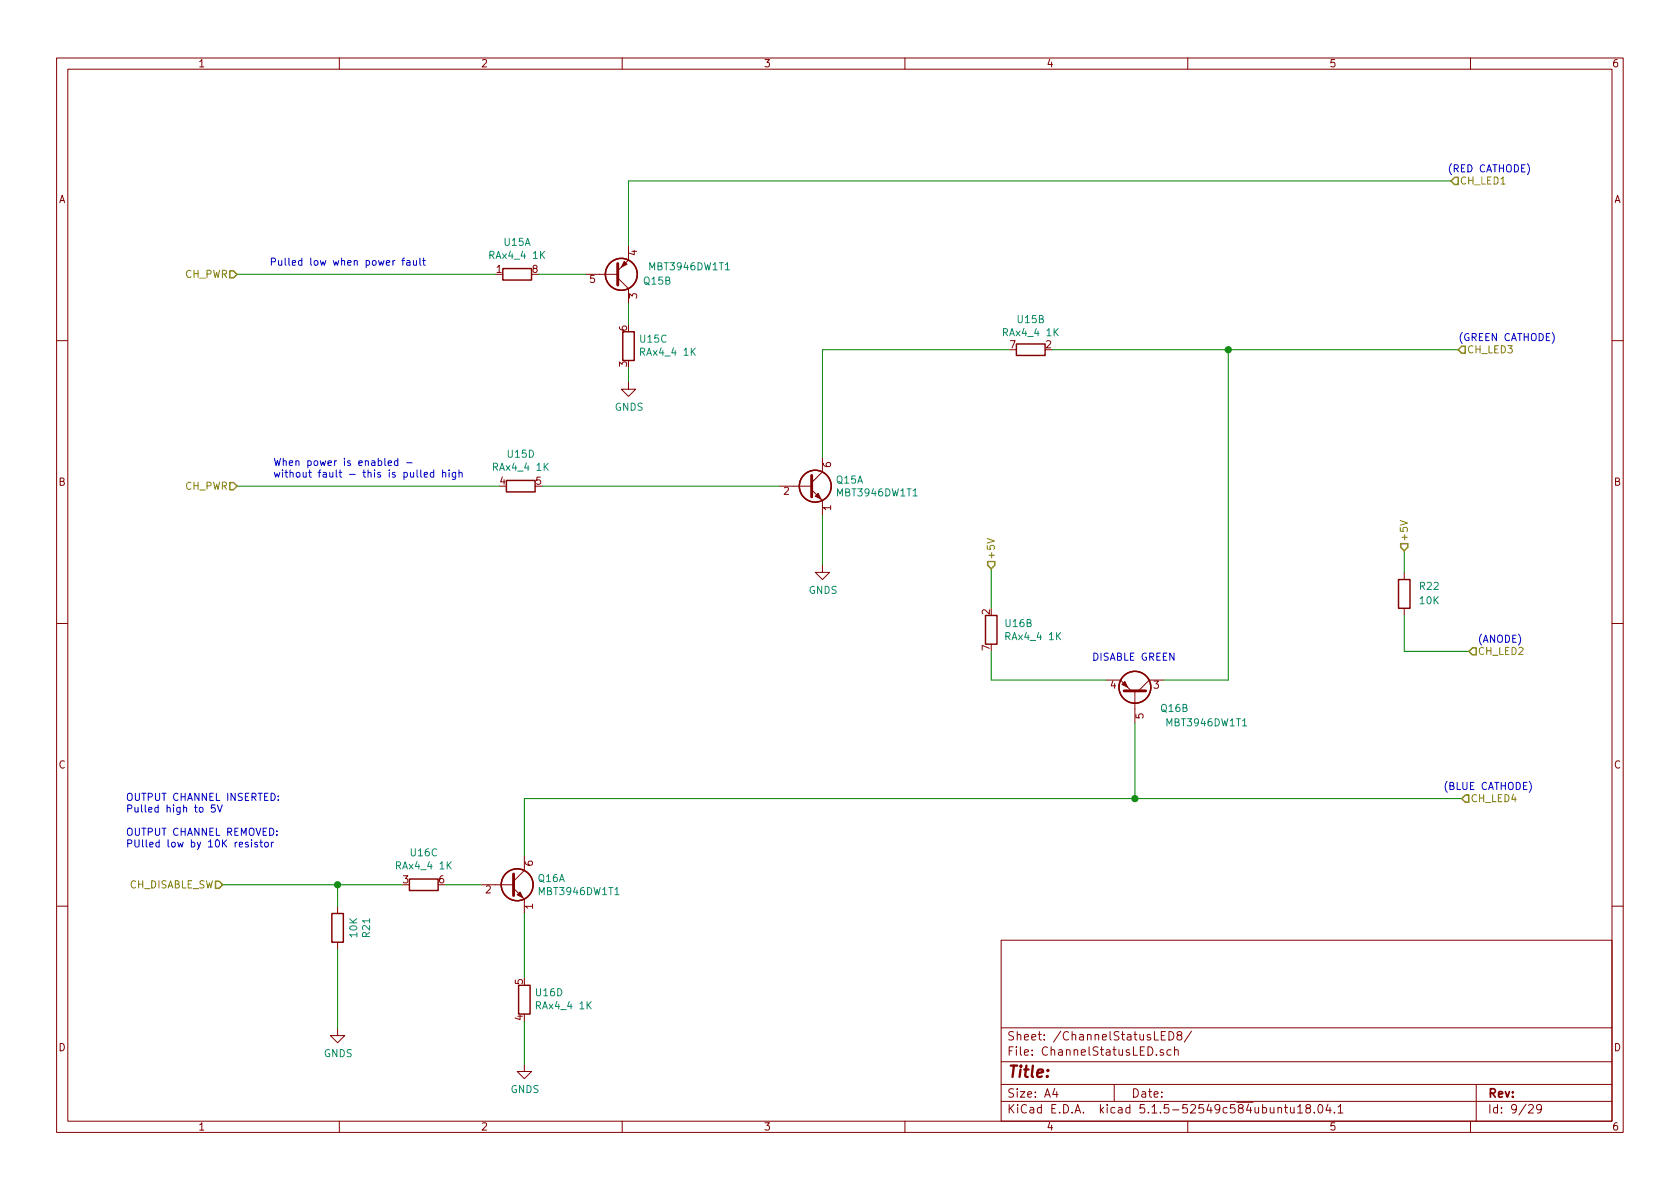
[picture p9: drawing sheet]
<svg xmlns="http://www.w3.org/2000/svg" width="297mm" height="210mm" viewBox="0 0 297 210" stroke-linecap="round" stroke-linejoin="round" font-family="sans-serif">
<g fill="none" stroke="#840000" stroke-width=".18">
<path d="M10 10.3h277v189.9h-277zM12 12.2h273v186.1h-273zM60 10.3v1.9M110 10.3v1.9M160 10.3v1.9M210 10.3v1.9M260 10.3v1.9M103.5 48.5h5.7M109.2 49.1l1.9 1.9v2.6M111.1 43.4v2.6l-1.9 1.9M10 60.2h2M111.1 67.6v1.2h1.3l-1.3 1.3-1.2-1.3h1.2"/>
<path d="M285 60.2h2M137.8 86h5.7M143.5 86.6l1.9 1.9v2.6M145.4 99.9v1.3h1.3l-1.3 1.3-1.3-1.3h1.3M145.4 80.9v2.5l-1.9 1.9M10 110.3h2M248.3 101.2v1.3M248.3 107.6v1.2M285 110.3h2M195.6 120.3h2.5l1.9 1.9M200.7 122.2v5.7M205.7 120.3h-2.5l-1.9 1.9"/>
<path d="M85.1 156.5h5.7M90.8 157.1l1.9 1.9v2.5M92.7 151.4v2.5l-1.9 1.9M10 160.2h2M59.7 160.3v1.2M59.7 166.6v1.3M177 166.3h108v32h-108zM285 160.2h2M59.7 181.9v1.2h1.3l-1.3 1.3-1.3-1.3h1.3M60 198.3v1.9M92.7 188.2v1.3h1.3l-1.3 1.2-1.3-1.2h1.3M110 198.3v1.9"/>
<path d="M160 198.3v1.9M177 194.8h108M177 191.8h108M177 187.8h108M177 181.8h108M186.5 192.5l-.4 1h1M186.8 193v1M197 191.8v3M205.3 183.1h.5M205.7 185.7a.37 .37 0 0 0-.6 .1l.1 .2 .5 .2 .1 .1-.3 .3-.4-.1M206 182.4h-.7v1.5h.7M206.7 182.4a.76 .76 0 0 1 .9 .8 .76 .76 0 0 1-.9 .7z"/>
<path d="M207 185.7l-.4-.1-.3 .3 .1 .6 .2 .1 .4-.1M207.7 185.7a.37 .37 0 0 1 .6 .1v.8M207.7 185.1v1.5M208.4 183.1l-.2-.2-.1-.2 .3-.3h.3l.3 .3-.1 .2-.6 .2a.48 .48 0 0 0-.1 .7l.2 .1 .5-.1a.48 .48 0 0 0-.2-.7M210 198.3v1.9M210.7 182.3l-1.3 2M226 196l.2-.2 .3 .1 .1 .9M227.1 195.8h.6M227.3 195.3v1.3l.4 .2M228.2 195.8v.9l.4 .1 .2-.1M228.8 195.8v1M229.4 195.8l.5-.5v1.5"/>
<path d="M229.4 196.8h.9M231.2 196l-.3-.2v-.3a.48 .48 0 0 1 .7-.1l.1 .2-.1 .3-.6 .1-.1 .3v.4l.3 .1 .4-.1 .1-.2v-.2l-.3-.3M232.4 196.7v.1M233.1 195.5l.3-.2a.8 .8 0 0 1 .5 .8 .8 .8 0 0 1-.5 .7l-.3-.1-.1-.4zM234.8 195.2l-.4 1.1h1M235.2 195.8v1M235.9 196.7v.1M236.6 195.8l.4-.5v1.5M236.6 196.8h.8M260 198.3v1.9M261 191.8v6.5M270.3 195.5l.2-.2h.3l.3 .5-.9 1h.9"/>
<path d="M272.5 196l-.1 .2a.48 .48 0 0 1-.6-.1v-.6a.48 .48 0 0 1 .6-.1l.1 .1a1.19 1.19 0 0 1-.2 1.2l-.5 .1"/>
</g>
<g fill="none" stroke="#840000" stroke-width=".25">
<path d="M88.9 47.5h5.1v2h-5.1zM110.1 58.7h2v5h-2zM179.7 60.8h5.1v2.1h-5.1zM89.5 85h5.1v2h-5.1zM174.2 108.8h2.1v5.1h-2.1zM247.3 102.5h2v5.1h-2zM72.4 155.4h5.1v2.1h-5.1zM58.7 161.5h2v5.1h-2zM91.7 174.2h2v5.1h-2z"/>
<circle cx="109.9" cy="48.5" r="2.82"/>
<circle cx="144.1" cy="86" r="2.82"/>
<circle cx="200.7" cy="121.5" r="2.82"/>
<circle cx="91.4" cy="156.5" r="2.82"/>
</g>
<path d="M109.2 46.6v3.8M143.5 84.1v3.8M198.8 122.2h3.8M90.8 154.6v3.8" fill="none" stroke="#840000" stroke-width=".51"/>
<g fill="#840000" stroke="#840000" stroke-width=".18">
<path d="M198.4 121l.5-.5 .5 1z"/>
<path d="M91.4 158.2l.5-.5 .6 1z"/>
<path d="M110.4 46.2l.5 .5-1 .5z"/>
<path d="M144.1 87.8l.6-.6 .5 1.1z"/>
</g>
<path d="M128.2 47.7h.8M161.4 87.7h.8M219.7 128.4h.7M108.7 158.2h.7" fill="none" stroke="#008484" stroke-width=".18"/>
<g fill="none" stroke="#008400" stroke-width=".18">
<path d="M256.5 32h-145.4v11.4M41.9 48.5h45.7M95.2 48.5h8.3M111.1 53.6v3.8M111.1 65v2.6M178.4 61.8h-33v19.1M186.1 61.8h71.7M217.2 61.8v58.5h-11.5M41.9 86h46.4M95.9 86h41.9M145.4 91.1v8.8M248.3 97.4v3.8"/>
<path d="M175.3 100.6v7M175.3 115.2v5.1h20.3M248.3 108.8v6.4h11.4M200.7 127.9v13.3M39.4 156.5h31.7M59.7 156.5v3.8M78.7 156.5h6.4M258.4 141.2h-165.7v10.2M59.7 167.9v14M92.7 161.5v11.5M92.7 180.6v7.6"/>
</g>
<path d="M257.2 31.4h.6v1.2h-.6l-.7-.6zM40.6 47.9h.7l.6 .6-.6 .6h-.7zM257.8 61.8l.6-.6h.7v1.3h-.7zM40.6 85.3h.7l.6 .7-.6 .6h-.7zM174.6 99.3h1.3v.6l-.6 .7-.7-.7zM247.6 96.1h1.3v.7l-.6 .6-.7-.6zM260.3 114.5h.7v1.3h-.7l-.6-.6zM38.1 155.8h.6l.7 .7-.7 .6h-.6zM259.1 140.6h.6v1.3h-.6l-.7-.7z" fill="none" stroke="#848400" stroke-width=".25"/>
<path d="M174.5 95.2l1.3 .5-1.3 .4M247.6 92l1.2 .5-1.2 .4" fill="none" stroke="#848400" stroke-width=".18"/>
<g fill="none" stroke="#0000c2" stroke-width=".18">
<path d="M71 46.1h.5M71.5 45.6l-.3 .2v1.1M71.9 46.1h.5l.1 .8M72.5 46.4h-.4l-.2 .2v.3h.6M73.1 46.1l.1 .8h.3l.1-.1M73.6 46.1v.8M74.2 45.6v1.1l.2 .2M74.7 46.1h.5M74.9 45.6v1.1l.3 .2M68.6 81.9l.6-.1v-.3h-.4l-.2 .2 .1 .6h.5M70.3 81.5h-.3l-.3 .2 .1 .6h.5M70.3 81v1.3"/>
<path d="M71.9 81.8h1M73.7 83.1v1.1l.2 .2M74.4 83.1v1.1l.2 .2M75 83.9l.6-.1-.1-.2-.3-.1-.2 .2 .1 .6h.4M76.7 83.6l-.4-.1-.2 .3 .1 .5h.5M76.7 83.1v1.3M78.3 83.7l.1-.2 .3 .1 .1 .8M78.3 83.1v1.3M79.4 83.1v.1M79.4 83.5v.9M80.6 83.5v1.1l-.3 .2-.3-.1M80.6 83.6l-.4-.1-.2 .3 .1 .5h.5"/>
<path d="M81.2 83.7l.2-.2 .2 .1 .1 .8M81.2 83.1v1.3M38 142.3h-.6l-.1 .6 .2-.1 .5 .1v.6l-.2 .1-.5-.1M38.4 142.3l.5 1.3 .4-1.3M43.9 149l-.3-.1-.2 .2 .1 .2 .4 .1v.3h-.5M44.5 148.5v.1M44.5 148.9v.9M45.5 149l-.3-.1-.2 .2 .1 .2 .4 .1v.3h-.5M45.9 148.9h.5M46.1 148.5v1.1l.3 .2M46.8 149.1l.2-.2 .4 .2v.4l-.1 .2-.3 .1-.2-.1zM48 148.9v.9"/>
<path d="M48.4 148.9l-.4 .3M48.9 147.6v.1M48.9 146.9v.2M49.2 141.4v.1M49.2 140.8v.1"/>
</g>
<g fill="#008400" stroke="#008400" stroke-width=".25">
<circle cx="217.2" cy="61.8" r=".51"/>
<circle cx="200.7" cy="141.2" r=".51"/>
<circle cx="59.7" cy="156.5" r=".51"/>
</g>
<text font-size="2.8" fill="#840000" x="178" y="190.5">Title:</text>
<g font-size="2.1" fill="#840000">
<text x="178" y="184">Sheet: /ChannelStatusLED8/</text>
<text x="178" y="186.7">File: ChannelStatusLED.sch</text>
<text x="178" y="196.9">KiCad E.D.A. kicad 5.1.5-52549c584ubuntu18.04.1</text>
<text x="178" y="194.1">Size: A4</text>
<text x="200" y="194.1">Date:</text>
<text x="263" y="194.1">Rev:</text>
<text x="263" y="196.9">Id: 9/29</text>
</g>
<g font-size="1.8" fill="#840000">
<text x="35" y="11.9">1</text>
<text x="85" y="11.9">2</text>
<text x="135" y="11.9">3</text>
<text x="185" y="11.9">4</text>
<text x="235" y="11.9">5</text>
<text x="285" y="11.9">6</text>
<text x="10.4" y="35.9">A</text>
<text x="285.4" y="35.9">A</text>
<text x="112.6" y="45.2" transform="rotate(-90 112.6 45.2)">4</text>
<text x="87.8" y="48.3">1</text>
<text x="94.1" y="48.3">8</text>
<text x="104.3" y="50">5</text>
<text x="112.6" y="52.8" transform="rotate(-90 112.6 52.8)">3</text>
<text x="110.9" y="58.5" transform="rotate(-90 110.9 58.5)">6</text>
<text x="110.9" y="64.9" transform="rotate(-90 110.9 64.9)">3</text>
<text x="178.6" y="61.6">7</text>
<text x="184.9" y="61.6">2</text>
<text x="146.9" y="82.6" transform="rotate(-90 146.9 82.6)">6</text>
<text x="10.4" y="85.9">B</text>
<text x="88.4" y="85.7">4</text>
<text x="94.8" y="85.7">5</text>
<text x="138.6" y="87.5">2</text>
<text x="285.4" y="85.9">B</text>
<text x="146.9" y="90.3" transform="rotate(-90 146.9 90.3)">1</text>
<text x="175" y="108.7" transform="rotate(-90 175 108.7)">2</text>
<text x="175" y="115" transform="rotate(-90 175 115)">7</text>
<text x="196.4" y="121.8">4</text>
<text x="204" y="121.8">3</text>
<text x="202.2" y="127.1" transform="rotate(-90 202.2 127.1)">5</text>
<text x="10.4" y="135.9">C</text>
<text x="285.4" y="135.9">C</text>
<text x="94.2" y="153.1" transform="rotate(-90 94.2 153.1)">6</text>
<text x="71.3" y="156.2">3</text>
<text x="77.6" y="156.2">6</text>
<text x="85.9" y="158">2</text>
<text x="94.2" y="160.8" transform="rotate(-90 94.2 160.8)">1</text>
<text x="92.5" y="174.1" transform="rotate(-90 92.5 174.1)">5</text>
<text x="10.4" y="185.9">D</text>
<text x="92.5" y="180.4" transform="rotate(-90 92.5 180.4)">4</text>
<text x="285.4" y="185.9">D</text>
<text x="35" y="199.9">1</text>
<text x="85" y="199.9">2</text>
<text x="135" y="199.9">3</text>
<text x="185" y="199.9">4</text>
<text x="235" y="199.9">5</text>
<text x="285" y="199.9">6</text>
</g>
<g font-size="1.8" fill="#0000c2">
<text x="255.9" y="30.5">(RED CATHODE)</text>
<text x="47.6" y="47">Pulled low when power fault</text>
<text x="257.8" y="60.3">(GREEN CATHODE)</text>
<text x="48.3" y="82.4">When power is enabled -</text>
<text x="48.3" y="84.4">without fault - this is pulled high</text>
<text x="261.7" y="113.7">(ANODE)</text>
<text x="193" y="116.8">DISABLE GREEN</text>
<text x="22.2" y="141.6">OUTPUT CHANNEL INSERTED:</text>
<text x="22.2" y="143.7">Pulled high to 5V</text>
<text x="255.9" y="139.7">(BLUE CATHODE)</text>
<text x="22.2" y="147.8">OUTPUT CHANNEL REMOVED:</text>
<text x="22.2" y="149.9">PUlled low by 10K resistor</text>
</g>
<g font-size="1.8" fill="#848400">
<text x="258.1" y="32.6">CH_LED1</text>
<text x="32.7" y="49.1">CH_PWR</text>
<text x="259.3" y="62.5">CH_LED3</text>
<text x="32.7" y="86.6">CH_PWR</text>
<text x="248.9" y="95.9" transform="rotate(-90 248.9 95.9)">+5V</text>
<text x="175.9" y="99.1" transform="rotate(-90 175.9 99.1)">+5V</text>
<text x="261.2" y="115.8">CH_LED2</text>
<text x="260" y="141.9">CH_LED4</text>
<text x="22.7" y="157.1">CH_DISABLE_SW</text>
</g>
<g font-size="1.8" fill="#008484">
<text x="86.8" y="45.8">RAx4_4 1K</text>
<text x="89.2" y="43.5">U15A</text>
<text x="115" y="47.8">MBT3946DW1T1</text>
<text x="113.9" y="50.3">Q15B</text>
<text x="177.6" y="59.5">RAx4_4 1K</text>
<text x="180" y="57.1">U15B</text>
<text x="113.2" y="60.6">U15C</text>
<text x="113.5" y="62.9">RAx4_4 1K</text>
<text x="108.7" y="72.6">GNDS</text>
<text x="87.5" y="83.3">RAx4_4 1K</text>
<text x="89.8" y="80.9">U15D</text>
<text x="147.9" y="85.5">Q15A</text>
<text x="148.2" y="87.8">MBT3946DW1T1</text>
<text x="143" y="105">GNDS</text>
<text x="251.1" y="104.3">R22</text>
<text x="251.1" y="106.9">10K</text>
<text x="177.8" y="110.9">U16B</text>
<text x="178.1" y="113.2">RAx4_4 1K</text>
<text x="205.3" y="125.9">Q16B</text>
<text x="206.5" y="128.4">MBT3946DW1T1</text>
<text x="70.3" y="153.7">RAx4_4 1K</text>
<text x="72.7" y="151.4">U16C</text>
<text x="95.2" y="156">Q16A</text>
<text x="95.5" y="158.3">MBT3946DW1T1</text>
<text x="63.2" y="165.7" transform="rotate(-90 63.2 165.7)">10K</text>
<text x="65.4" y="165.7" transform="rotate(-90 65.4 165.7)">R21</text>
<text x="94.8" y="176.2">U16D</text>
<text x="95" y="178.5">RAx4_4 1K</text>
<text x="57.3" y="186.9">GNDS</text>
<text x="90.3" y="193.3">GNDS</text>
</g>
</svg>
